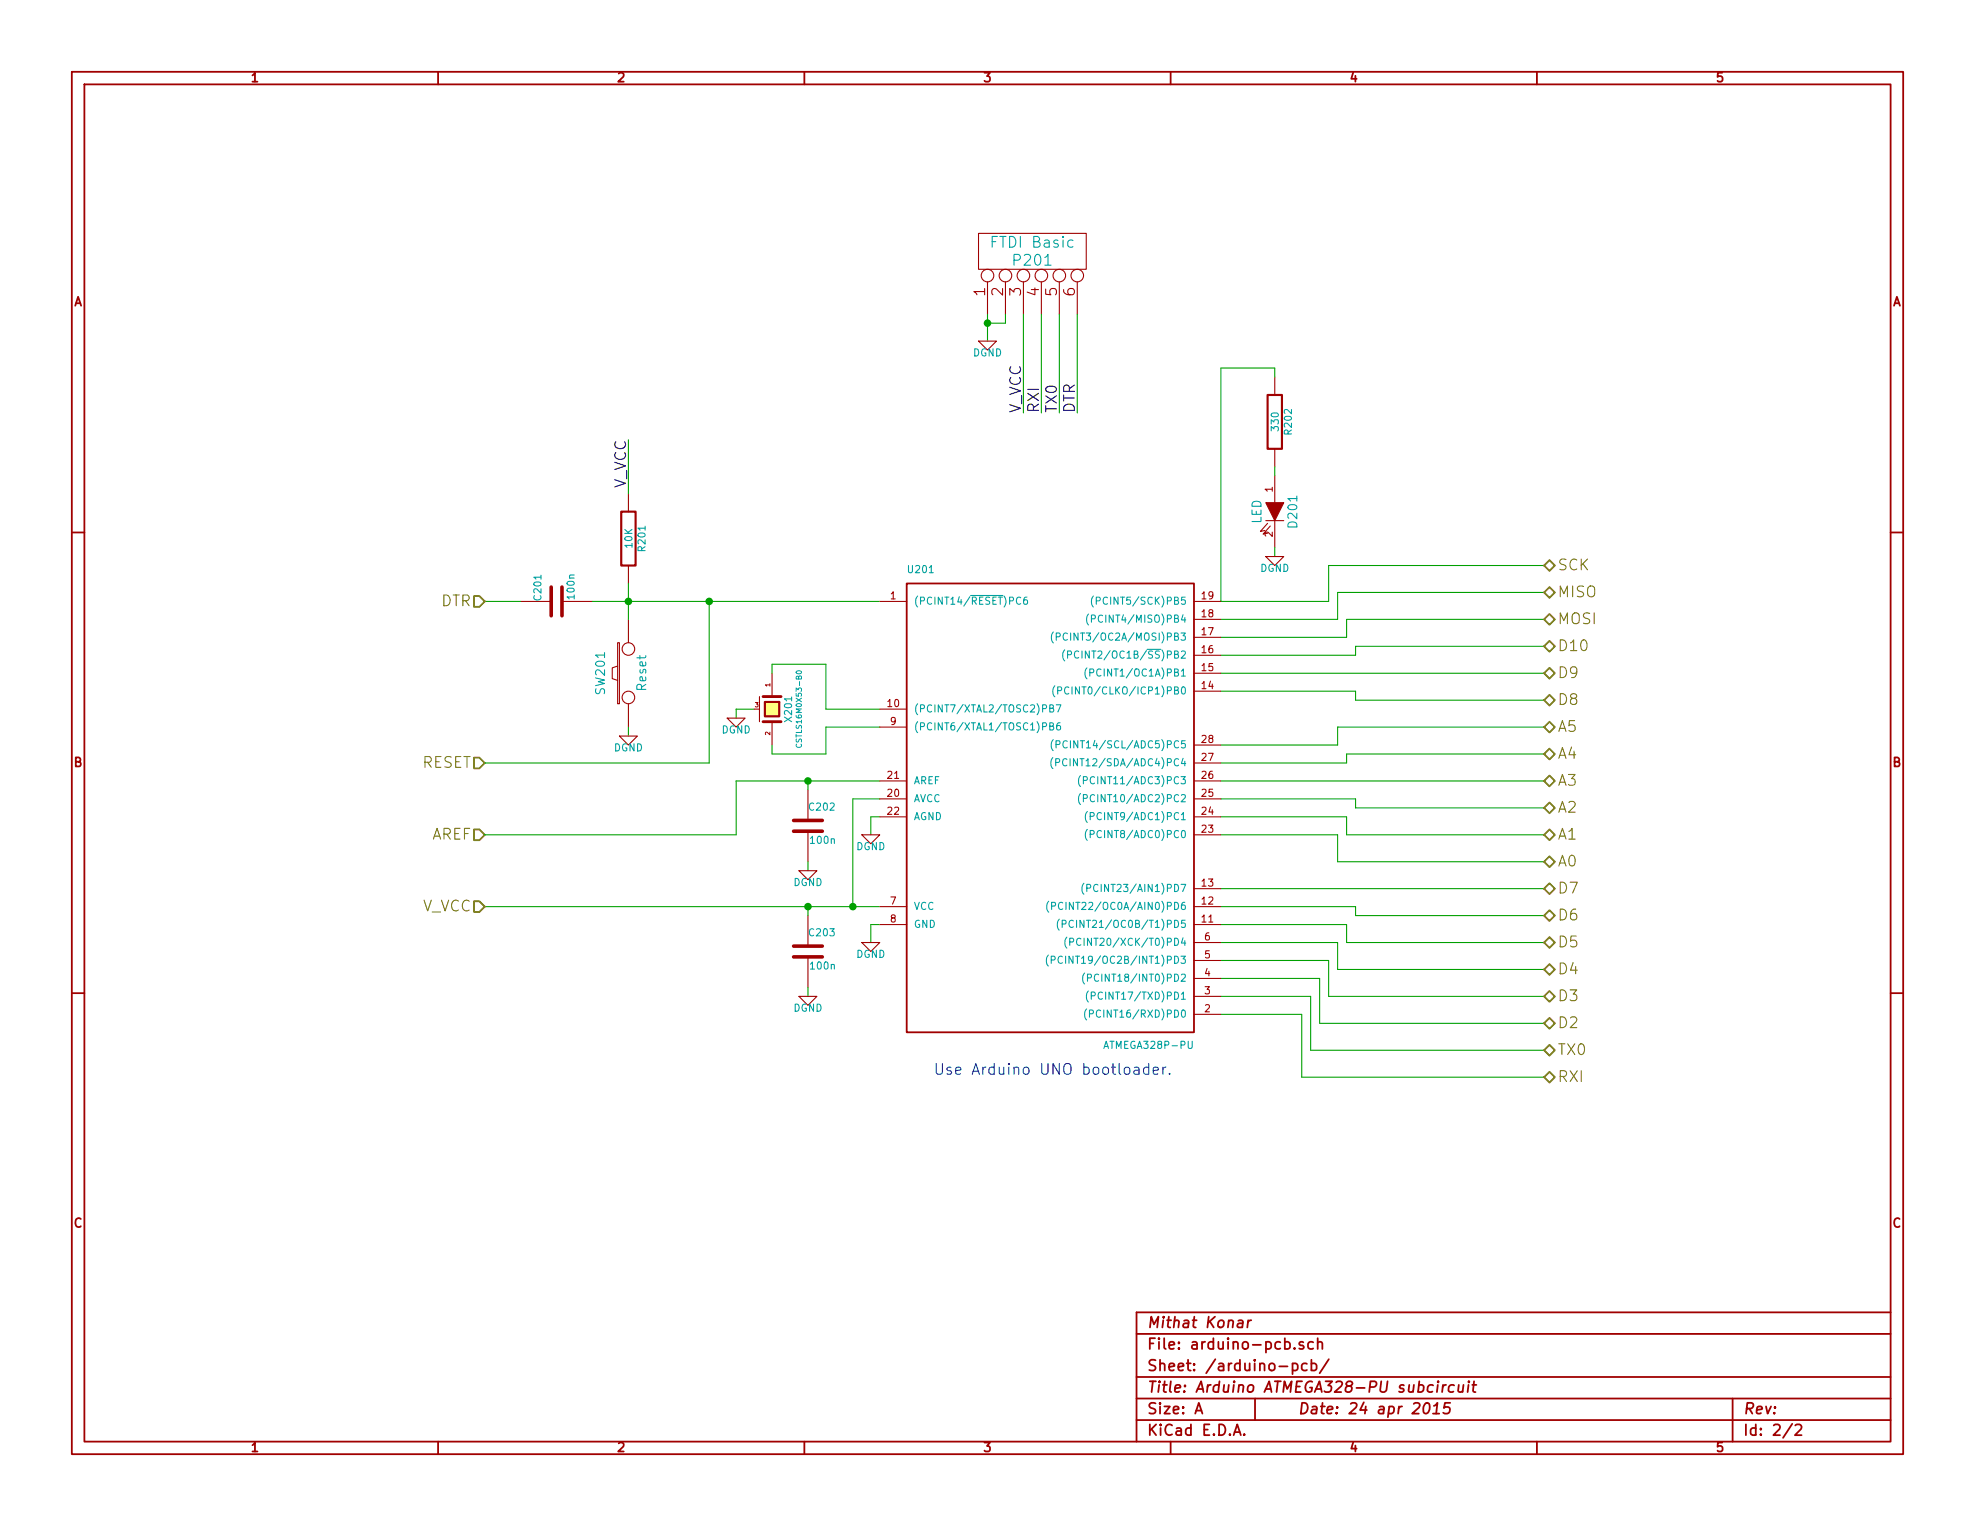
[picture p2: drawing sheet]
EESchema Schematic File Version 2
LIBS:mfk_atmel
LIBS:mfk_opto
LIBS:mfk_vreg
LIBS:power
LIBS:device
LIBS:transistors
LIBS:conn
LIBS:linear
LIBS:regul
LIBS:74xx
LIBS:cmos4000
LIBS:adc-dac
LIBS:memory
LIBS:xilinx
LIBS:special
LIBS:microcontrollers
LIBS:dsp
LIBS:microchip
LIBS:analog_switches
LIBS:motorola
LIBS:texas
LIBS:intel
LIBS:audio
LIBS:interface
LIBS:digital-audio
LIBS:philips
LIBS:display
LIBS:cypress
LIBS:siliconi
LIBS:opto
LIBS:atmel
LIBS:contrib
LIBS:valves
LIBS:RC5-preamp-board-cache
EELAYER 27 0
EELAYER END
$Descr A 11000 8500
encoding utf-8
Sheet 2 2
Title "Arduino ATMEGA328-PU subcircuit"
Date "24 apr 2015"
Rev ""
Comp "Mithat Konar"
Comment1 ""
Comment2 ""
Comment3 ""
Comment4 ""
$EndDescr
$Comp
L C C202
U 1 1
P 4500 4600
F 0 "C202" H 4500 4700 40  0000 L CNN
F 1 "100n" H 4506 4515 40  0000 L CNN
F 2 "mfk-C_4.0_2.5_2.5_0.5" H 4538 4450 30  0001 C CNN
F 3 "~" H 4500 4600 60  0000 C CNN
	1    4500 4600
	1    0    0    -1  
$EndComp
$Comp
L C C203
U 1 1
P 4500 5300
F 0 "C203" H 4500 5400 40  0000 L CNN
F 1 "100n" H 4506 5215 40  0000 L CNN
F 2 "mfk-C_4.0_2.5_2.5_0.5" H 4538 5150 30  0001 C CNN
F 3 "~" H 4500 5300 60  0000 C CNN
	1    4500 5300
	1    0    0    -1  
$EndComp
$Comp
L R R201
U 1 1
P 3500 3000
F 0 "R201" V 3580 3000 40  0000 C CNN
F 1 "10K" V 3507 3001 40  0000 C CNN
F 2 "mfk-R_0.25W_RN55" V 3430 3000 30  0001 C CNN
F 3 "~" H 3500 3000 30  0000 C CNN
	1    3500 3000
	1    0    0    -1  
$EndComp
$Comp
L SW_PUSH SW201
U 1 1
P 3500 3750
F 0 "SW201" H 3500 3900 50  0000 C CNN
F 1 "Reset" H 3500 3670 50  0000 C CNN
F 2 "mfk-SW_PUSH_6x3.5mm" H 3500 3750 60  0001 C CNN
F 3 "~" H 3500 3750 60  0000 C CNN
	1    3500 3750
	0    -1   1    0   
$EndComp
$Comp
L C C201
U 1 1
P 3100 3350
F 0 "C201" H 3100 3450 40  0000 L CNN
F 1 "100n" H 3106 3265 40  0000 L CNN
F 2 "mfk-C_4.0_2.5_2.5_0.5" H 3138 3200 30  0001 C CNN
F 3 "~" H 3100 3350 60  0000 C CNN
	1    3100 3350
	0    -1   -1   0   
$EndComp
$Comp
L R R202
U 1 1
P 7100 2350
F 0 "R202" V 7180 2350 40  0000 C CNN
F 1 "330" V 7107 2351 40  0000 C CNN
F 2 "mfk-R_0.25W_RN55" V 7030 2350 30  0001 C CNN
F 3 "~" H 7100 2350 30  0000 C CNN
	1    7100 2350
	1    0    0    -1  
$EndComp
$Comp
L LED D201
U 1 1
P 7100 2850
F 0 "D201" H 7100 2950 50  0000 C CNN
F 1 "LED" H 7100 2750 50  0000 C CNN
F 2 "LED-3MM" H 7100 2850 60  0001 C CNN
F 3 "~" H 7100 2850 60  0000 C CNN
	1    7100 2850
	0    1    1    0   
$EndComp
Wire Wire Line
	4300 4200 4600 4200
Wire Wire Line
	4200 3950 4100 3950
Wire Wire Line
	4100 3950 4100 4000
Wire Wire Line
	4850 4650 4850 4550
Wire Wire Line
	4850 4550 4900 4550
Wire Wire Line
	4900 5150 4850 5150
Wire Wire Line
	4850 5150 4850 5250
Wire Wire Line
	4100 4350 4900 4350
Wire Wire Line
	4500 4350 4500 4400
Wire Wire Line
	4500 4850 4500 4800
Wire Wire Line
	2700 5050 4900 5050
Wire Wire Line
	4750 4450 4900 4450
Connection ~ 4750 5050
Wire Wire Line
	4500 5550 4500 5500
Wire Wire Line
	4600 4200 4600 4050
Wire Wire Line
	4600 4050 4900 4050
Wire Wire Line
	4900 3950 4600 3950
Wire Wire Line
	3500 2450 3500 2750
Wire Wire Line
	3500 3250 3500 3450
Wire Wire Line
	3300 3350 4900 3350
Connection ~ 3500 3350
Wire Wire Line
	3500 4100 3500 4050
Wire Wire Line
	2900 3350 2700 3350
Connection ~ 3950 3350
Wire Wire Line
	7100 3100 7100 3050
Wire Wire Line
	7100 2650 7100 2600
Wire Wire Line
	7100 2050 7100 2100
Wire Wire Line
	7500 4200 8600 4200
Wire Wire Line
	6800 4350 8600 4350
Wire Wire Line
	7450 4050 8600 4050
Wire Wire Line
	6800 4250 7500 4250
Wire Wire Line
	7500 4250 7500 4200
Wire Wire Line
	7450 4150 6800 4150
Wire Wire Line
	6800 4450 7550 4450
Wire Wire Line
	7550 4450 7550 4500
Wire Wire Line
	7550 4500 8600 4500
Wire Wire Line
	7500 4650 8600 4650
Wire Wire Line
	7500 4650 7500 4550
Wire Wire Line
	7500 4550 6800 4550
Wire Wire Line
	6800 4650 7450 4650
Wire Wire Line
	7450 4650 7450 4800
Wire Wire Line
	7450 4800 8600 4800
Wire Wire Line
	6800 3550 7500 3550
Wire Wire Line
	6800 3450 7450 3450
Wire Wire Line
	6800 3350 7400 3350
Wire Wire Line
	6800 3750 8600 3750
Wire Wire Line
	6800 3850 7550 3850
Wire Wire Line
	7450 4150 7450 4050
Wire Wire Line
	7550 3850 7550 3900
Wire Wire Line
	7550 3900 8600 3900
Wire Wire Line
	6800 3650 7550 3650
Wire Wire Line
	7550 3650 7550 3600
Wire Wire Line
	7550 3600 8600 3600
Wire Wire Line
	7500 3550 7500 3450
Wire Wire Line
	7500 3450 8600 3450
Wire Wire Line
	7450 3450 7450 3300
Wire Wire Line
	7450 3300 8600 3300
Wire Wire Line
	7400 3350 7400 3150
Wire Wire Line
	7400 3150 8600 3150
Wire Wire Line
	6800 2050 6800 3350
Wire Wire Line
	6800 4950 8600 4950
Wire Wire Line
	6800 5050 7550 5050
Wire Wire Line
	7550 5050 7550 5100
Wire Wire Line
	7550 5100 8600 5100
Wire Wire Line
	7500 5250 8600 5250
Wire Wire Line
	7500 5250 7500 5150
Wire Wire Line
	7500 5150 6800 5150
Wire Wire Line
	6800 5250 7450 5250
Wire Wire Line
	7450 5250 7450 5400
Wire Wire Line
	7450 5400 8600 5400
Wire Wire Line
	7400 5550 8600 5550
Wire Wire Line
	7400 5550 7400 5350
Wire Wire Line
	7400 5350 6800 5350
Wire Wire Line
	6800 5450 7350 5450
Wire Wire Line
	7350 5450 7350 5700
Wire Wire Line
	7350 5700 8600 5700
Wire Wire Line
	6800 5550 7300 5550
Wire Wire Line
	7300 5550 7300 5850
Wire Wire Line
	7300 5850 8600 5850
Wire Wire Line
	7250 6000 8600 6000
Wire Wire Line
	7250 6000 7250 5650
Wire Wire Line
	7250 5650 6800 5650
Wire Wire Line
	4500 5100 4500 5050
Wire Wire Line
	6800 2050 7100 2050
$Comp
L CRYSTAL_SMD X201
U 1 1
P 4300 3950
F 0 "X201" H 4300 4040 40  0000 C CNN
F 1 "CSTLS16M0X53-B0" H 4300 4100 30  0000 C CNN
F 2 "mfk-Murata-CSTLS_X" H 4300 3950 60  0001 C CNN
F 3 "~" H 4300 3950 60  0000 C CNN
	1    4300 3950
	0    1    1    0   
$EndComp
Wire Wire Line
	4300 4200 4300 4150
Wire Wire Line
	4300 3750 4300 3700
Wire Wire Line
	4300 3700 4600 3700
Wire Wire Line
	4600 3700 4600 3950
Text HLabel 2700 3350 0    60   Input ~ 0
DTR
Text HLabel 8600 4050 2    60   BiDi ~ 0
A5
Text HLabel 8600 4200 2    60   BiDi ~ 0
A4
Text HLabel 8600 4350 2    60   BiDi ~ 0
A3
Text HLabel 8600 4500 2    60   BiDi ~ 0
A2
Text HLabel 8600 4650 2    60   BiDi ~ 0
A1
Text HLabel 8600 4800 2    60   BiDi ~ 0
A0
Text HLabel 2700 5050 0    60   Input ~ 0
V_VCC
Connection ~ 4500 5050
Wire Wire Line
	4750 4450 4750 5050
Text HLabel 8600 4950 2    60   BiDi ~ 0
D7
Text HLabel 8600 5100 2    60   BiDi ~ 0
D6
Text HLabel 8600 5250 2    60   BiDi ~ 0
D5
Text HLabel 8600 5400 2    60   BiDi ~ 0
D4
Text HLabel 8600 5550 2    60   BiDi ~ 0
D3
Text HLabel 8600 5700 2    60   BiDi ~ 0
D2
Text HLabel 8600 5850 2    60   BiDi ~ 0
TX0
Text HLabel 8600 6000 2    60   BiDi ~ 0
RXI
Text Label 3500 2450 3    60   ~ 0
V_VCC
Text HLabel 2700 4250 0    60   Input ~ 0
RESET
Wire Wire Line
	3950 4250 2700 4250
Wire Wire Line
	3950 3350 3950 4250
Text HLabel 2700 4650 0    60   Input ~ 0
AREF
Wire Wire Line
	2700 4650 4100 4650
Wire Wire Line
	4100 4650 4100 4350
Connection ~ 4500 4350
$Comp
L ATMEGA328P-PU U201
U 1 1
P 5850 4450
F 0 "U201" H 5050 5700 40  0000 L BNN
F 1 "ATMEGA328P-PU" H 6650 3050 40  0000 R BNN
F 2 "mfk-DIP-28_300_rnd" H 5800 4450 30  0001 C CIN
F 3 "~" H 5800 4450 60  0000 C CNN
	1    5850 4450
	1    0    0    -1  
$EndComp
$Comp
L CONN_6 P201
U 1 1
P 5750 1400
F 0 "P201" V 5700 1400 60  0000 C CNN
F 1 "FTDI Basic" V 5800 1400 60  0000 C CNN
F 2 "mfk-SIL-6" H 5750 1400 60  0001 C CNN
F 3 "" H 5750 1400 60  0000 C CNN
	1    5750 1400
	0    -1   -1   0   
$EndComp
Wire Wire Line
	5500 1750 5500 1900
Wire Wire Line
	5500 1800 5600 1800
Wire Wire Line
	5600 1800 5600 1750
Connection ~ 5500 1800
Wire Wire Line
	5700 1750 5700 2300
Text Label 5700 2300 1    60   ~ 0
V_VCC
Wire Wire Line
	5800 2300 5800 1750
Wire Wire Line
	5900 2300 5900 1750
Wire Wire Line
	6000 2300 6000 1750
Text Label 5800 2300 1    60   ~ 0
RXI
Text Label 5900 2300 1    60   ~ 0
TX0
Text Label 6000 2300 1    60   ~ 0
DTR
Text HLabel 8600 3150 2    60   BiDi ~ 0
SCK
Text HLabel 8600 3300 2    60   BiDi ~ 0
MISO
Text HLabel 8600 3450 2    60   BiDi ~ 0
MOSI
Text HLabel 8600 3600 2    60   BiDi ~ 0
D10
Text HLabel 8600 3750 2    60   BiDi ~ 0
D9
Text HLabel 8600 3900 2    60   BiDi ~ 0
D8
$Comp
L DGND #PWR013
U 1 1
P 5500 1900
F 0 "#PWR013" H 5500 1900 40  0001 C CNN
F 1 "DGND" H 5500 1830 40  0000 C CNN
F 2 "" H 5500 1900 60  0000 C CNN
F 3 "" H 5500 1900 60  0000 C CNN
	1    5500 1900
	1    0    0    -1  
$EndComp
$Comp
L DGND #PWR014
U 1 1
P 7100 3100
F 0 "#PWR014" H 7100 3100 40  0001 C CNN
F 1 "DGND" H 7100 3030 40  0000 C CNN
F 2 "" H 7100 3100 60  0000 C CNN
F 3 "" H 7100 3100 60  0000 C CNN
	1    7100 3100
	1    0    0    -1  
$EndComp
$Comp
L DGND #PWR015
U 1 1
P 4500 4850
F 0 "#PWR015" H 4500 4850 40  0001 C CNN
F 1 "DGND" H 4500 4780 40  0000 C CNN
F 2 "" H 4500 4850 60  0000 C CNN
F 3 "" H 4500 4850 60  0000 C CNN
	1    4500 4850
	1    0    0    -1  
$EndComp
$Comp
L DGND #PWR016
U 1 1
P 4850 4650
F 0 "#PWR016" H 4850 4650 40  0001 C CNN
F 1 "DGND" H 4850 4580 40  0000 C CNN
F 2 "" H 4850 4650 60  0000 C CNN
F 3 "" H 4850 4650 60  0000 C CNN
	1    4850 4650
	1    0    0    -1  
$EndComp
$Comp
L DGND #PWR017
U 1 1
P 4850 5250
F 0 "#PWR017" H 4850 5250 40  0001 C CNN
F 1 "DGND" H 4850 5180 40  0000 C CNN
F 2 "" H 4850 5250 60  0000 C CNN
F 3 "" H 4850 5250 60  0000 C CNN
	1    4850 5250
	1    0    0    -1  
$EndComp
$Comp
L DGND #PWR018
U 1 1
P 4500 5550
F 0 "#PWR018" H 4500 5550 40  0001 C CNN
F 1 "DGND" H 4500 5480 40  0000 C CNN
F 2 "" H 4500 5550 60  0000 C CNN
F 3 "" H 4500 5550 60  0000 C CNN
	1    4500 5550
	1    0    0    -1  
$EndComp
$Comp
L DGND #PWR019
U 1 1
P 3500 4100
F 0 "#PWR019" H 3500 4100 40  0001 C CNN
F 1 "DGND" H 3500 4030 40  0000 C CNN
F 2 "" H 3500 4100 60  0000 C CNN
F 3 "" H 3500 4100 60  0000 C CNN
	1    3500 4100
	1    0    0    -1  
$EndComp
$Comp
L DGND #PWR020
U 1 1
P 4100 4000
F 0 "#PWR020" H 4100 4000 40  0001 C CNN
F 1 "DGND" H 4100 3930 40  0000 C CNN
F 2 "" H 4100 4000 60  0000 C CNN
F 3 "" H 4100 4000 60  0000 C CNN
	1    4100 4000
	1    0    0    -1  
$EndComp
Text Notes 5200 6000 0    60   ~ 0
Use Arduino UNO bootloader.
$EndSCHEMATC
